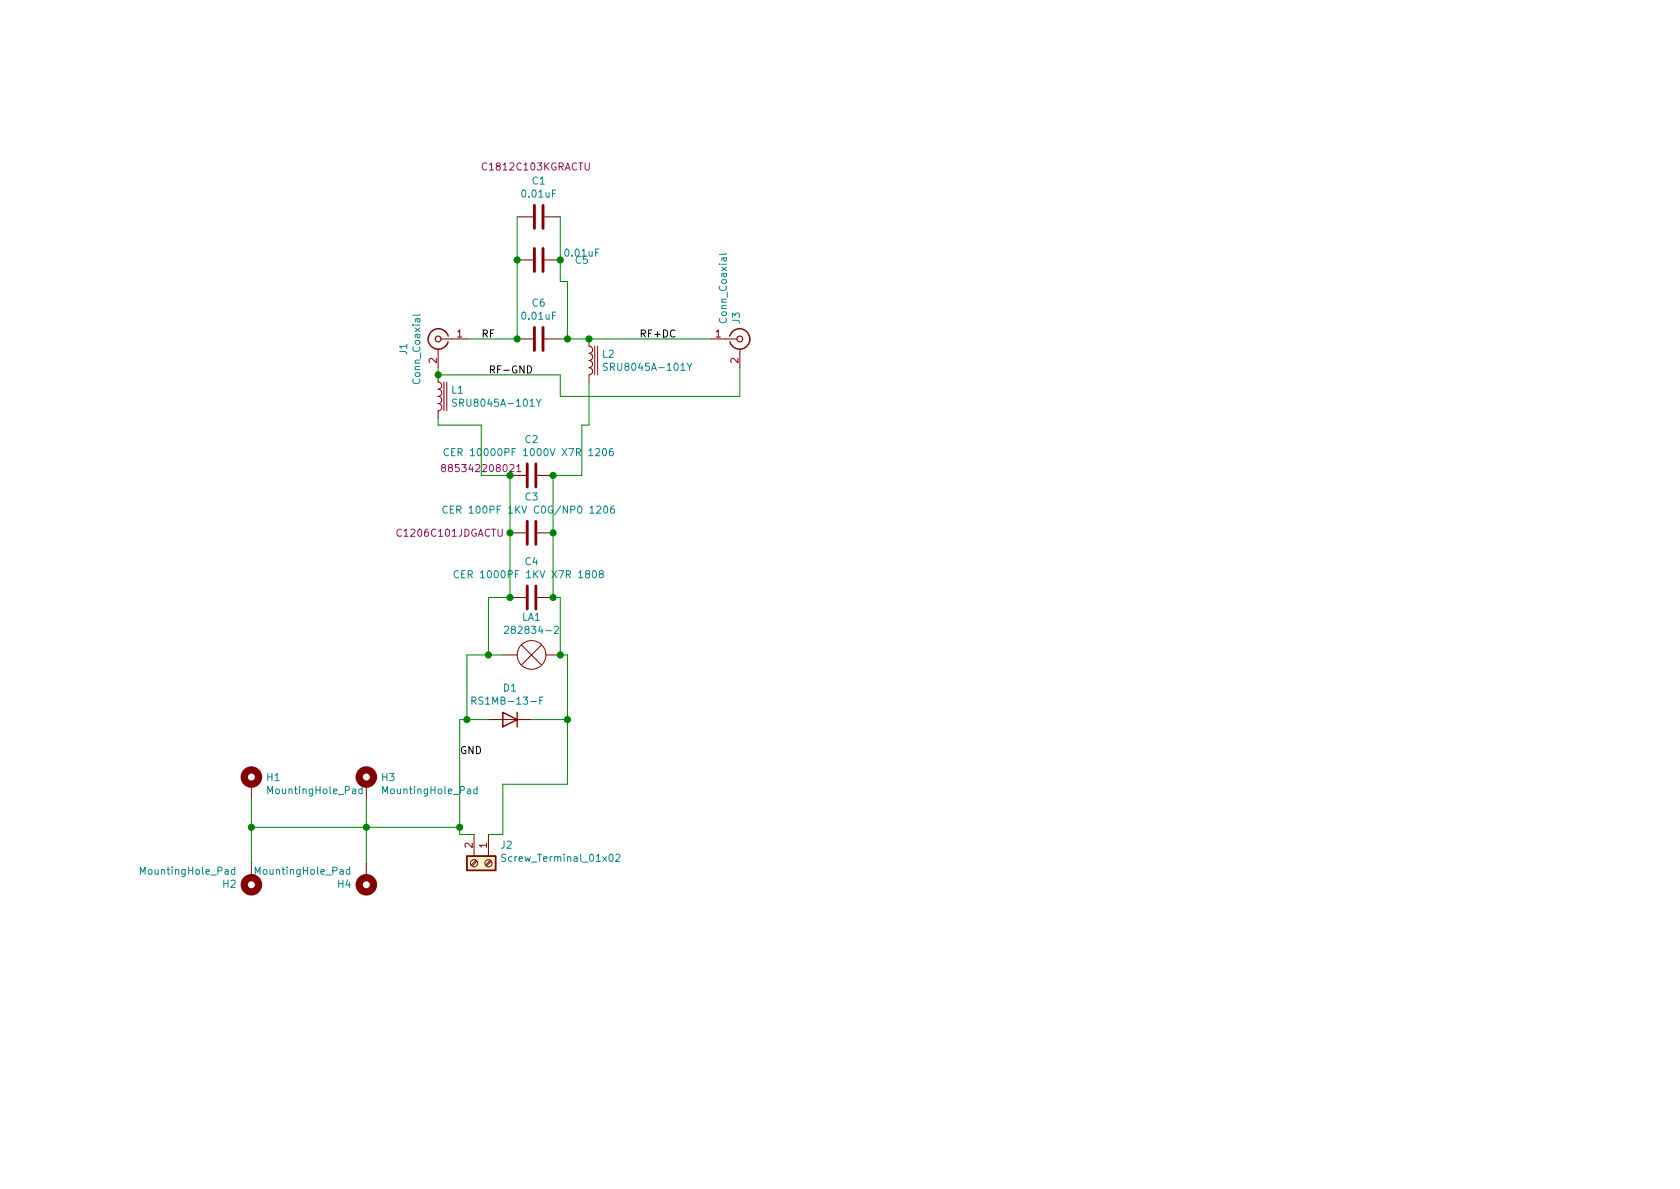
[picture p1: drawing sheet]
EESchema Schematic File Version 4
EELAYER 30 0
EELAYER END
$Descr A4 11693 8268
encoding utf-8
Sheet 1 1
Title ""
Date ""
Rev ""
Comp ""
Comment1 ""
Comment2 ""
Comment3 ""
Comment4 ""
$EndDescr
$Comp
L Device:L_Core_Iron L1
U 1 1
P 3050 2750
F 0 "L1" H 3138 2796 50  0000 L CNN
F 1 "SRU8045A-101Y " H 3138 2705 50  0000 L CNN
F 2 "Inductor_SMD:L_Bourns-SRU8045A-101Y_8.0x8.0mm" H 3050 2750 50  0001 C CNN
F 3 "~" H 3050 2750 50  0001 C CNN
	1    3050 2750
	1    0    0    -1  
$EndComp
$Comp
L Device:L_Core_Iron L2
U 1 1
P 4100 2500
F 0 "L2" H 4188 2546 50  0000 L CNN
F 1 "SRU8045A-101Y " H 4188 2455 50  0000 L CNN
F 2 "Inductor_SMD:L_Bourns-SRU8045A-101Y_8.0x8.0mm" H 4100 2500 50  0001 C CNN
F 3 "~" H 4100 2500 50  0001 C CNN
	1    4100 2500
	1    0    0    -1  
$EndComp
$Comp
L Connector:Conn_Coaxial J1
U 1 1
P 3050 2350
F 0 "J1" V 3287 2279 50  0000 C CNN
F 1 "Conn_Coaxial" V 3196 2279 50  0000 C CNN
F 2 "Teensy:SO-239-pads" H 3050 2350 50  0001 C CNN
F 3 " ~" H 3050 2350 50  0001 C CNN
	1    3050 2350
	-1   0    0    -1  
$EndComp
Wire Wire Line
	3250 2350 3600 2350
Wire Wire Line
	3050 2600 3050 2550
Wire Wire Line
	4100 2350 4950 2350
Connection ~ 4100 2350
Wire Wire Line
	3050 2600 3900 2600
Wire Wire Line
	3900 2600 3900 2750
Wire Wire Line
	3900 2750 5150 2750
Wire Wire Line
	5150 2750 5150 2550
Connection ~ 3050 2600
$Comp
L Connector:Screw_Terminal_01x02 J2
U 1 1
P 3400 6000
F 0 "J2" V 3272 6080 50  0000 L CNN
F 1 "Screw_Terminal_01x02" V 3363 6080 50  0000 L CNN
F 2 "TerminalBlock_TE-Connectivity:TerminalBlock_TE_282834-2_1x02_P2.54mm_Horizontal" H 3400 6000 50  0001 C CNN
F 3 "~" H 3400 6000 50  0001 C CNN
	1    3400 6000
	0    1    1    0   
$EndComp
$Comp
L Device:D D1
U 1 1
P 3550 5000
F 0 "D1" H 3550 4783 50  0000 C CNN
F 1 "RS1MB-13-F " H 3550 4874 50  0000 C CNN
F 2 "Diode_SMD:D_SMB" H 3550 5000 50  0001 C CNN
F 3 "~" H 3550 5000 50  0001 C CNN
	1    3550 5000
	-1   0    0    1   
$EndComp
$Comp
L Device:C C2
U 1 1
P 3700 3300
F 0 "C2" V 3448 3300 50  0000 C CNN
F 1 "CER 10000PF 1000V X7R 1206 " V 3539 3300 50  0000 C CNN
F 2 "Capacitor_SMD:C_1206_3216Metric" H 3738 3150 50  0001 C CNN
F 3 "~" H 3700 3300 50  0001 C CNN
F 4 " 885342208021 " V 3650 2950 50  0000 C CNN "part"
	1    3700 3300
	0    1    1    0   
$EndComp
$Comp
L Device:C C3
U 1 1
P 3700 3700
F 0 "C3" V 3448 3700 50  0000 C CNN
F 1 "CER 100PF 1KV C0G/NP0 1206 " V 3539 3700 50  0000 C CNN
F 2 "Capacitor_SMD:C_1206_3216Metric" H 3738 3550 50  0001 C CNN
F 3 "~" H 3700 3700 50  0001 C CNN
F 4 "C1206C101JDGACTU " V 3700 3150 50  0000 C CNN "part"
	1    3700 3700
	0    1    1    0   
$EndComp
$Comp
L Device:C C4
U 1 1
P 3700 4150
F 0 "C4" V 3448 4150 50  0000 C CNN
F 1 "CER 1000PF 1KV X7R 1808 " V 3539 4150 50  0000 C CNN
F 2 "Teensy:C_1808_4520_Metric" H 3738 4000 50  0001 C CNN
F 3 "~" H 3700 4150 50  0001 C CNN
	1    3700 4150
	0    1    1    0   
$EndComp
Wire Wire Line
	3350 3300 3550 3300
Wire Wire Line
	3550 3300 3550 3700
Connection ~ 3550 3300
Wire Wire Line
	3550 3700 3550 4150
Connection ~ 3550 3700
Wire Wire Line
	3200 5800 3300 5800
Wire Wire Line
	3400 5800 3500 5800
Wire Wire Line
	3500 5800 3500 5450
Wire Wire Line
	3850 4150 3850 3700
Wire Wire Line
	3850 3700 3850 3300
Connection ~ 3850 3700
Wire Wire Line
	3850 3300 4050 3300
Connection ~ 3850 3300
Text Label 4450 2350 0    50   ~ 0
RF+DC
Text Label 3350 2350 0    50   ~ 0
RF
Text Label 3400 2600 0    50   ~ 0
RF-GND
Text Label 3200 5250 0    50   ~ 0
GND
$Comp
L Mechanical:MountingHole_Pad H1
U 1 1
P 1750 5450
F 0 "H1" H 1850 5499 50  0000 L CNN
F 1 "MountingHole_Pad" H 1850 5408 50  0000 L CNN
F 2 "MountingHole:MountingHole_4.3mm_M4_DIN965_Pad" H 1750 5450 50  0001 C CNN
F 3 "~" H 1750 5450 50  0001 C CNN
	1    1750 5450
	1    0    0    -1  
$EndComp
$Comp
L Mechanical:MountingHole_Pad H3
U 1 1
P 2550 5450
F 0 "H3" H 2650 5499 50  0000 L CNN
F 1 "MountingHole_Pad" H 2650 5408 50  0000 L CNN
F 2 "MountingHole:MountingHole_4.3mm_M4_DIN965_Pad" H 2550 5450 50  0001 C CNN
F 3 "~" H 2550 5450 50  0001 C CNN
	1    2550 5450
	1    0    0    -1  
$EndComp
$Comp
L Mechanical:MountingHole_Pad H4
U 1 1
P 2550 6100
F 0 "H4" H 2650 6149 50  0000 L CNN
F 1 "MountingHole_Pad" H 2650 6058 50  0000 L CNN
F 2 "MountingHole:MountingHole_4.3mm_M4_DIN965_Pad" H 2550 6100 50  0001 C CNN
F 3 "~" H 2550 6100 50  0001 C CNN
	1    2550 6100
	-1   0    0    1   
$EndComp
$Comp
L Mechanical:MountingHole_Pad H2
U 1 1
P 1750 6100
F 0 "H2" H 1850 6149 50  0000 L CNN
F 1 "MountingHole_Pad" H 1850 6058 50  0000 L CNN
F 2 "MountingHole:MountingHole_4.3mm_M4_DIN965_Pad" H 1750 6100 50  0001 C CNN
F 3 "~" H 1750 6100 50  0001 C CNN
	1    1750 6100
	-1   0    0    1   
$EndComp
Wire Wire Line
	2550 6000 2550 5750
Wire Wire Line
	1750 5550 1750 5750
Wire Wire Line
	1750 5750 2550 5750
Connection ~ 1750 5750
Wire Wire Line
	1750 5750 1750 6000
Connection ~ 2550 5750
Wire Wire Line
	2550 5750 2550 5550
Wire Wire Line
	3900 1950 3900 1800
Wire Wire Line
	3950 1950 3900 1950
Wire Wire Line
	3950 2350 4100 2350
Wire Wire Line
	3900 2350 3950 2350
Connection ~ 3950 2350
Wire Wire Line
	3950 2350 3950 1950
$Comp
L Device:C C1
U 1 1
P 3750 1500
F 0 "C1" V 3498 1500 50  0000 C CNN
F 1 "0.01uF" V 3589 1500 50  0000 C CNN
F 2 "Capacitor_SMD:C_1812_4532Metric" H 3788 1350 50  0001 C CNN
F 3 "~" H 3750 1500 50  0001 C CNN
F 4 "C1812C103KGRACTU " V 3400 1500 50  0000 C CNN "part"
	1    3750 1500
	0    1    1    0   
$EndComp
$Comp
L Connector:Conn_Coaxial J3
U 1 1
P 5150 2350
F 0 "J3" V 5124 2450 50  0000 L CNN
F 1 "Conn_Coaxial" V 5033 2450 50  0000 L CNN
F 2 "Teensy:SO-239-pads" H 5150 2350 50  0001 C CNN
F 3 " ~" H 5150 2350 50  0001 C CNN
	1    5150 2350
	1    0    0    -1  
$EndComp
Wire Wire Line
	3700 5000 3950 5000
Wire Wire Line
	4050 2950 4050 3300
Wire Wire Line
	3400 5000 3250 5000
Wire Wire Line
	3350 2950 3350 3300
Connection ~ 3950 5000
Wire Wire Line
	3600 1500 3600 1800
$Comp
L Device:C C6
U 1 1
P 3750 2350
F 0 "C6" V 3498 2350 50  0000 C CNN
F 1 "0.01uF" V 3589 2350 50  0000 C CNN
F 2 "Capacitor_SMD:C_1812_4532Metric" H 3788 2200 50  0001 C CNN
F 3 "~" H 3750 2350 50  0001 C CNN
F 4 "C1812C103KGRACTU " V 3450 2350 50  0001 C CNN "part"
	1    3750 2350
	0    1    1    0   
$EndComp
Connection ~ 3600 2350
$Comp
L Device:C C5
U 1 1
P 3750 1800
F 0 "C5" V 3750 2100 50  0000 C CNN
F 1 "0.01uF" V 3700 2100 50  0000 C CNN
F 2 "Capacitor_SMD:C_1812_4532Metric" H 3788 1650 50  0001 C CNN
F 3 "~" H 3750 1800 50  0001 C CNN
F 4 "C1812C103KGRACTU " V 3800 2350 50  0001 C CNN "part"
	1    3750 1800
	0    1    1    0   
$EndComp
Connection ~ 3900 1800
Wire Wire Line
	3900 1800 3900 1500
Connection ~ 3600 1800
Wire Wire Line
	3600 1800 3600 2350
Wire Wire Line
	2550 5750 3200 5750
Connection ~ 3200 5750
Wire Wire Line
	3200 5750 3200 5800
Wire Wire Line
	4050 2950 4100 2950
Wire Wire Line
	4100 2950 4100 2650
Wire Wire Line
	3350 2950 3050 2950
Wire Wire Line
	3050 2950 3050 2900
$Comp
L Device:Lamp LA1
U 1 1
P 3700 4550
F 0 "LA1" V 3435 4550 50  0000 C CNN
F 1 "282834-2" V 3526 4550 50  0000 C CNN
F 2 "TerminalBlock_TE-Connectivity:TerminalBlock_TE_282834-2_1x02_P2.54mm_Horizontal" V 3700 4650 50  0001 C CNN
F 3 "~" V 3700 4650 50  0001 C CNN
	1    3700 4550
	0    1    1    0   
$EndComp
Wire Wire Line
	3850 4150 3900 4150
Wire Wire Line
	3900 4150 3900 4550
Connection ~ 3850 4150
Wire Wire Line
	3500 4550 3400 4550
Wire Wire Line
	3400 4550 3400 4150
Wire Wire Line
	3400 4150 3550 4150
Connection ~ 3550 4150
Wire Wire Line
	3250 4550 3400 4550
Wire Wire Line
	3250 4550 3250 5000
Connection ~ 3400 4550
Wire Wire Line
	3950 4550 3900 4550
Connection ~ 3900 4550
Wire Wire Line
	3500 5450 3950 5450
Wire Wire Line
	3950 5450 3950 5000
Wire Wire Line
	3200 5000 3250 5000
Connection ~ 3250 5000
Wire Wire Line
	3950 4550 3950 5000
Wire Wire Line
	3200 5000 3200 5750
$EndSCHEMATC
